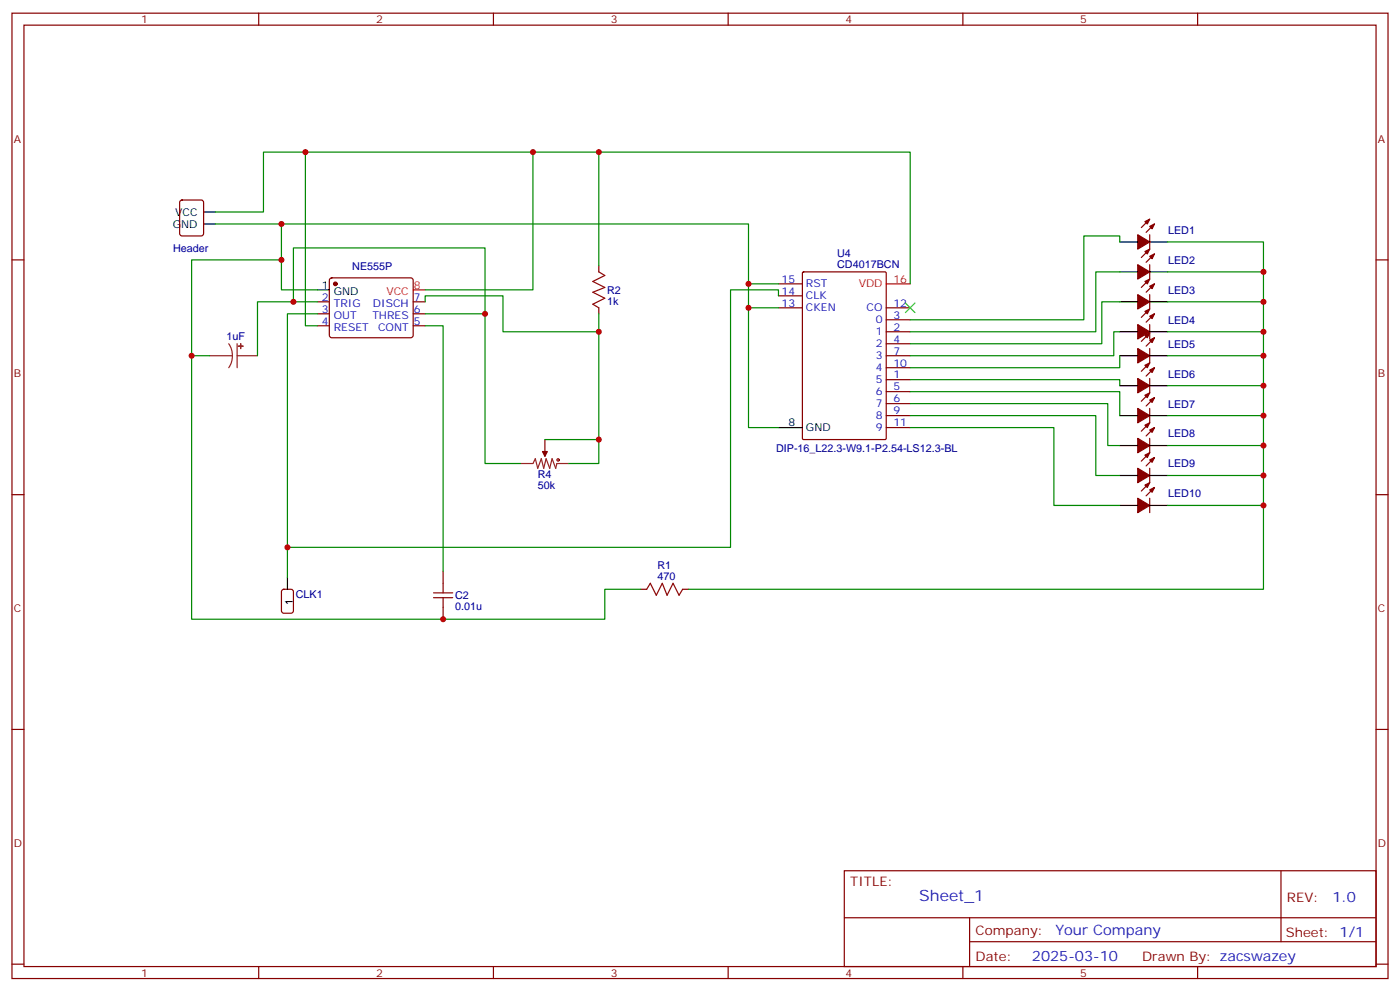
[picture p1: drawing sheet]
<svg xmlns="http://www.w3.org/2000/svg" width="412mm" height="292mm" viewBox="0 0 412 292" stroke-linecap="round" stroke-linejoin="round" font-family="sans-serif">
<g fill="none" stroke="#870000" stroke-width=".35">
<path d="M3.5 3.9h405.4v284.3h-405.4zM7.1 7.4h398.2v277.3h-398.2zM76.2 3.9v3.5M145.3 3.9v3.5M214.5 3.9v3.5M283.6 3.9v3.5M352.8 3.9v3.5M53.2 59.1l.4-.2h5.7l.6 .4 .1 9.5-.5 .6-5.9 .1-.6-.5-.1-9.4zM3.5 76.6h3.6M176.4 78.3v1.8M338.7 69.1v4.3l-2.5 2.4M338.7 78v4.2l-2.5 2.5"/>
<path d="M338.7 64.6l-2.5 2.4M340.1 74.8l-2.5 2.5M340.1 66l-2.5 2.4M405.3 76.6h3.6M93.5 88.9h3.5M93.5 92.4h3.5M93.5 96h3.5M97.2 82.1l.5-.3h23.3l.5 .3 .2 .5-.1 16.5-.6 .4-23.6-.1-.4-.6v-16.2zM121.7 88.9h3.5M121.7 92.4h3.5M121.7 96h3.5M176.4 90.7v1.7"/>
<path d="M229.3 90.7h7.1M229.3 83.6h7.1M229.3 87.1h7.1M236.4 80.3l.3-.2h24l.3 .2 .1 48.8-.2 .3-24.2 .1-.3-.2zM261.1 97.7h7M261.1 94.2h7M261.1 90.7h7M338.7 86.8v4.2l-2.5 2.5M338.7 95.6v4.2M338.7 98.1l-2.5 2.4M340.1 99.5l-2.5 2.5M340.1 92.4l-2.5 2.5"/>
<path d="M340.1 83.6l-2.5 2.5M261.1 111.8h7M261.1 101.2h7M261.1 115.4h7M261.1 118.9h7M261.1 104.8h7M261.1 108.3h7M338.7 102.7v4.2l-2.5 2.5M338.7 111.5v4.2l-2.5 2.5M340.1 117.1l-2.5 2.5M340.1 108.3l-2.5 2.5M160.5 129.5v3.5"/>
<path d="M261.1 122.4h7M261.1 125.9h7M338.7 120.3v4.2l-2.5 2.5M338.7 129.1v4.3l-2.5 2.4M338.7 137.9v4.3l-2.5 2.4M340.1 134.8l-2.5 2.4M340.1 125.9l-2.5 2.5M3.5 145.7h3.6M338.7 146.8v4.2M340.1 143.6l-2.5 2.5M405.3 145.7h3.6M130.5 168.3v3.5"/>
<path d="M130.5 178.9v3.5M188.7 173.6h1.8M201.1 173.6h1.7M3.5 214.8h3.6M405.3 214.8h3.6M248.7 256.5h156.6v28.2h-156.6zM377.3 256.5v20.9M248.7 270.3h156.5M285.6 277.4h119.6M285.6 270.3v14.1M3.5 284h3.6M76.2 284.7v3.5"/>
<path d="M145.3 284.7v3.5M214.5 284.7v3.5M283.6 284.7v3.5M352.8 284.7v3.5M405.3 284h3.6"/>
</g>
<g fill="#870000" stroke="#870000" stroke-width=".35">
<path d="M337.3 142.9l1.4-.7-.7 1.4z"/>
<path d="M338.7 144.3l1.4-.7-.7 1.4z"/>
<path d="M335.1 146.8l3.6 2.1-3.6 2.1z"/>
<path d="M337.3 134.1l1.4-.7-.7 1.4z"/>
<path d="M338.7 135.5l1.4-.7-.7 1.4z"/>
<path d="M335.1 137.9l3.6 2.2-3.6 2.1z"/>
<path d="M337.3 125.2l1.4-.7-.7 1.4z"/>
<path d="M338.7 126.6l1.4-.7-.7 1.5z"/>
<path d="M335.1 129.1l3.6 2.1-3.6 2.2z"/>
<path d="M337.3 116.4l1.4-.7-.7 1.4z"/>
<path d="M338.7 117.8l1.4-.7-.7 1.4z"/>
<path d="M335.1 120.3l3.6 2.1-3.6 2.1z"/>
<path d="M337.3 107.6l1.4-.7-.7 1.4z"/>
<path d="M338.7 109l1.4-.7-.7 1.4z"/>
<path d="M335.1 111.5l3.6 2.1-3.6 2.1z"/>
<path d="M337.3 98.8l1.4-.7-.7 1.4z"/>
<path d="M338.7 100.2l1.4-.7-.7 1.4z"/>
<path d="M335.1 102.7l3.6 2.1-3.6 2.1z"/>
<path d="M337.3 91.7l1.4-.7-.7 1.4z"/>
<path d="M338.7 93.1l1.4-.7-.7 1.4z"/>
<path d="M335.1 95.6l3.6 2.1-3.6 2.1z"/>
<path d="M337.3 82.9l1.4-.7-.7 1.4z"/>
<path d="M338.7 84.3l1.4-.7-.7 1.4z"/>
<path d="M335.1 86.8l3.6 2.1-3.6 2.1z"/>
<path d="M337.3 74.1l1.4-.7-.7 1.4z"/>
<path d="M338.7 75.5l1.4-.7-.7 1.4z"/>
<path d="M335.1 78l3.6 2.1-3.6 2.1z"/>
<path d="M337.3 65.3l1.4-.7-.7 1.4z"/>
<path d="M338.7 66.7l1.4-.7-.7 1.4z"/>
<path d="M335.1 69.1l3.6 2.2-3.6 2.1z"/>
<path d="M159.8 133h1.4l-.7 1.4z"/>
<circle cx="98.8" cy="83.6" r=".53"/>
</g>
<g fill="none" stroke="#000" stroke-width=".35">
<path d="M60 66h3.5M60 62.4h3.5M329.8 71.3h5.3M338.7 71.3h5.3M93.5 85.4h3.5M329.8 97.7h5.3M329.8 88.9h5.3M329.8 80.1h5.3M338.7 97.7h5.3M338.7 88.9h5.3M338.7 80.1h5.3M329.8 113.6h5.3"/>
<path d="M329.8 104.8h5.3M338.7 113.6h5.3M338.7 104.8h5.3M229.3 125.9h7.1M329.8 131.2h5.3M329.8 122.4h5.3M338.7 131.2h5.3M338.7 122.4h5.3M329.8 148.9h5.3M329.8 140.1h5.3M338.7 148.9h5.3M338.7 140.1h5.3"/>
<path d="M84.7 170v3.6"/>
</g>
<path d="M121.7 85.4h3.5M261.1 83.6h7" fill="none" stroke="#f00" stroke-width=".35"/>
<path d="M61.7 104.8h6.7M67.4 101.2l.8 1.7 .2 1.9M68.4 104.8l-.2 1.8-.8 1.7M69.8 104.8h6M69.8 101.2v7.1M153.5 136.5h3.5l.7-1.4 .7 2.8 1.1-2.8 .7 2.8 .7-2.8 1 2.8 .7-2.8 1.1 2.8 .3-1.4h3.6M160.5 133v1.4" fill="none" stroke="#8c2424" stroke-width=".35"/>
<g fill="#8c2424" stroke="#8c2424" stroke-width=".35">
<path d="M70.9 101.2v1.5z"/>
<path d="M70.2 102h1.4z"/>
</g>
<g fill="none" stroke="#a10000" stroke-width=".35">
<path d="M176.4 80.1l1.8 1-3.6 1.8 3.6 1.8-3.6 1.4 3.6 1.7-3.6 1.8 1.8 1.1M127.7 174.6h5.6M127.7 176h5.6M130.5 171.8v2.8M130.5 176v2.9M190.5 173.6l1.1-1.8 1.7 3.5 1.8-3.5 1.4 3.5 1.8-3.5 1.7 3.5 1.1-1.7"/>
<circle cx="164.4" cy="135.5" r=".35"/>
</g>
<path d="M83.1 173.8l.5-.2h2.1l.7 .4v5.9l-.4 .7h-2.4l-.6-.4-.1-5.9z" fill="none" stroke="#900" stroke-width=".35"/>
<path d="M266.7 89.3l2.8 2.8M269.5 89.3l-2.8 2.8" fill="none" stroke="#3c3" stroke-width=".35"/>
<g fill="none" stroke="#008700" stroke-width=".35">
<path d="M90 44.8v51.2h3.5M157 44.8v40.6h-31.8M176.4 44.8v33.5M63.5 62.4h14.1v-17.6h190.5v38.8M63.5 66h157v59.9h8.8M82.9 66v19.4h10.6M82.9 76.6h-26.5v28.2h5.3M329.8 71.3v-1.8h-10.5v24.7h-51.2M344 71.3h28.2v102.3h-169.4M86.4 88.9v-15.9h56.5v63.5h10.6M93.5 88.9h-17.7v15.9M93.5 92.4h-8.8v77.6"/>
<path d="M125.2 88.9v-1.8h23v10.6h28.2M125.2 96h5.3v72.3M125.2 92.4h17.7M176.4 92.4v44.1h-8.8M220.5 90.7h8.8M220.5 83.6h8.8M229.3 87.1v-1.7h-14.1v75.8h-130.5M329.8 97.7h-1.7v7.1h-60M329.8 88.9h-5.2v12.3h-56.5M329.8 80.1h-7v17.6h-54.7M344 80.1h28.2M344 88.9h28.2"/>
<path d="M344 97.7h28.2M56.4 104.8v77.6h121.8v-8.8h10.5M268.1 118.9h58.2v12.3h3.5M268.1 115.4h61.7v7M268.1 111.8h61.7v1.8M329.8 104.8v3.5h-61.7M344 104.8h28.2M344 113.6h28.2M160.5 129.5h15.9M268.1 125.9h42.3v23h19.4M268.1 122.4h54.7v17.7h7M344 122.4h28.2"/>
<path d="M344 131.2h28.2M344 140.1h28.2M344 148.9h28.2"/>
</g>
<g fill="#c00">
<circle cx="220.5" cy="90.7" r=".88"/>
<circle cx="220.5" cy="83.6" r=".88"/>
<circle cx="82.9" cy="66" r=".88"/>
<circle cx="90" cy="44.8" r=".88"/>
<circle cx="82.9" cy="76.6" r=".88"/>
<circle cx="86.4" cy="88.9" r=".88"/>
<circle cx="142.9" cy="92.4" r=".88"/>
<circle cx="176.4" cy="44.8" r=".88"/>
<circle cx="176.4" cy="129.5" r=".88"/>
<circle cx="176.4" cy="97.7" r=".88"/>
<circle cx="157" cy="44.8" r=".88"/>
<circle cx="56.4" cy="104.8" r=".88"/>
<circle cx="130.5" cy="182.4" r=".88"/>
<circle cx="84.7" cy="161.2" r=".88"/>
<circle cx="372.2" cy="80.1" r=".88"/>
<circle cx="372.2" cy="88.9" r=".88"/>
<circle cx="372.2" cy="97.7" r=".88"/>
<circle cx="372.2" cy="104.8" r=".88"/>
<circle cx="372.2" cy="113.6" r=".88"/>
<circle cx="372.2" cy="122.4" r=".88"/>
<circle cx="372.2" cy="131.2" r=".88"/>
<circle cx="372.2" cy="140.1" r=".88"/>
<circle cx="372.2" cy="148.9" r=".88"/>
</g>
<text font-size="4.6" fill="#00f" x="270.8" y="265.5">Sheet_1</text>
<g font-size="4.2" fill="#00f">
<text x="392.5" y="265.7">1.0</text>
<text x="310.9" y="275.3">Your Company</text>
<text x="304" y="283.1">2025-03-10</text>
<text x="372" y="283">azey</text>
</g>
<g font-size="3.9" fill="#800">
<text x="250.5" y="261.1">TITLE:</text>
<text x="379.1" y="265.7">REV:</text>
<text x="287.4" y="275.3">Company:</text>
<text x="378.7" y="275.9">Sheet: 1/1</text>
<text x="287.4" y="282.9">Date:</text>
<text x="336.4" y="283">Draw</text>
<text x="346.6" y="283">n By: zacsw</text>
</g>
<g font-size="3.2" fill="#800">
<text x="41.6" y="6.9">1</text>
<text x="110.8" y="6.9">2</text>
<text x="179.9" y="6.9">3</text>
<text x="249.1" y="6.9">4</text>
<text x="318.2" y="6.9">5</text>
<text x="4.1" y="42">A</text>
<text x="405.9" y="42">A</text>
<text x="4.1" y="111.1">B</text>
<text x="405.9" y="111.1">B</text>
<text x="4.1" y="180.3">C</text>
<text x="405.9" y="180.3">C</text>
<text x="4.1" y="249.4">D</text>
<text x="405.9" y="249.4">D</text>
<text x="41.6" y="287.7">1</text>
<text x="110.8" y="287.7">2</text>
<text x="179.9" y="287.7">3</text>
<text x="249.1" y="287.7">4</text>
<text x="318.2" y="287.7">5</text>
</g>
<g font-size="3.2">
<text x="51.6" y="63.5">VCC</text>
<text x="50.9" y="67">GND</text>
<text x="94.8" y="85">1</text>
<text x="98.3" y="86.8">GND</text>
<text x="232.2" y="125.6">8</text>
<text x="237.4" y="127">GND</text>
<text x="86.3" y="178.2" transform="rotate(-90 86.3 178.2)">1</text>
</g>
<g font-size="3.2" fill="#000080">
<text x="344.1" y="68.9">LED1</text>
<text x="51" y="74.4">Header</text>
<text x="246.6" y="75.7">U4</text>
<text x="344.1" y="77.7">LED2</text>
<text x="103.8" y="79.4">NE555P</text>
<text x="246.6" y="78.9">CD4017BCN</text>
<text x="178.9" y="89.8">1k</text>
<text x="178.9" y="86.5">R2</text>
<text x="344.1" y="86.5">LED3</text>
<text x="344.1" y="95.3">LED4</text>
<text x="66.7" y="100.2">1uF</text>
<text x="344.1" y="102.4">LED5</text>
<text x="344.1" y="111.2">LED6</text>
<text x="344.1" y="120">LED7</text>
<text x="344.1" y="128.9">LED8</text>
<text x="228.6" y="133">DIP-16_L22.3-W9.1-P2.54-LS12.3-BL</text>
<text x="344.1" y="137.7">LED9</text>
<text x="158.4" y="143.9">50k</text>
<text x="158.4" y="140.8">R4</text>
<text x="344.1" y="146.5">LED10</text>
<text x="193.7" y="167.6">R1</text>
<text x="193.7" y="170.7">470</text>
<text x="87.1" y="176.1">CLK1</text>
<text x="134.1" y="179.7">0.01u</text>
<text x="134.1" y="176.5">C2</text>
</g>
<g font-size="3.2" fill="#00f">
<text x="230.2" y="83.3">15</text>
<text x="94.8" y="88.5">2</text>
<text x="121.9" y="88.5">7</text>
<text x="230.2" y="86.8">14</text>
<text x="237.4" y="84.7">RST</text>
<text x="237.4" y="88.2">CLK</text>
<text x="94.8" y="92.1">3</text>
<text x="94.8" y="95.6">4</text>
<text x="98.3" y="90.3">TRIG</text>
<text x="98.3" y="93.8">OUT</text>
<text x="109.7" y="93.8">THRES</text>
<text x="109.9" y="90.3">DISCH</text>
<text x="121.9" y="95.6">5</text>
<text x="121.9" y="92.1">6</text>
<text x="230.2" y="90.3">13</text>
<text x="237.4" y="91.7">CKEN</text>
<text x="255.3" y="91.7">CO</text>
<text x="258" y="95.3">0</text>
<text x="263.2" y="93.8">3</text>
<text x="263.2" y="90.3">12</text>
<text x="98.3" y="97.4">RESET</text>
<text x="111.4" y="97.4">CONT</text>
<text x="258" y="98.8">1</text>
<text x="263.2" y="97.4">2</text>
<text x="263.2" y="100.9">4</text>
<text x="258" y="102.3">2</text>
<text x="258" y="105.8">3</text>
<text x="263.2" y="104.4">7</text>
<text x="263.2" y="108">10</text>
<text x="258" y="112.9">5</text>
<text x="258" y="109.4">4</text>
<text x="263.2" y="111.5">1</text>
<text x="258" y="116.4">6</text>
<text x="258" y="119.9">7</text>
<text x="263.2" y="115">5</text>
<text x="263.2" y="118.5">6</text>
<text x="258" y="123.5">8</text>
<text x="263.2" y="122.1">9</text>
<text x="263.2" y="125.6">11</text>
<text x="258" y="127">9</text>
</g>
<g font-size="3.2" fill="#f00">
<text x="263.2" y="83.3">16</text>
<text x="113.8" y="86.8">VCC</text>
<text x="121.9" y="85">8</text>
<text x="252.9" y="84.7">VDD</text>
</g>
</svg>
